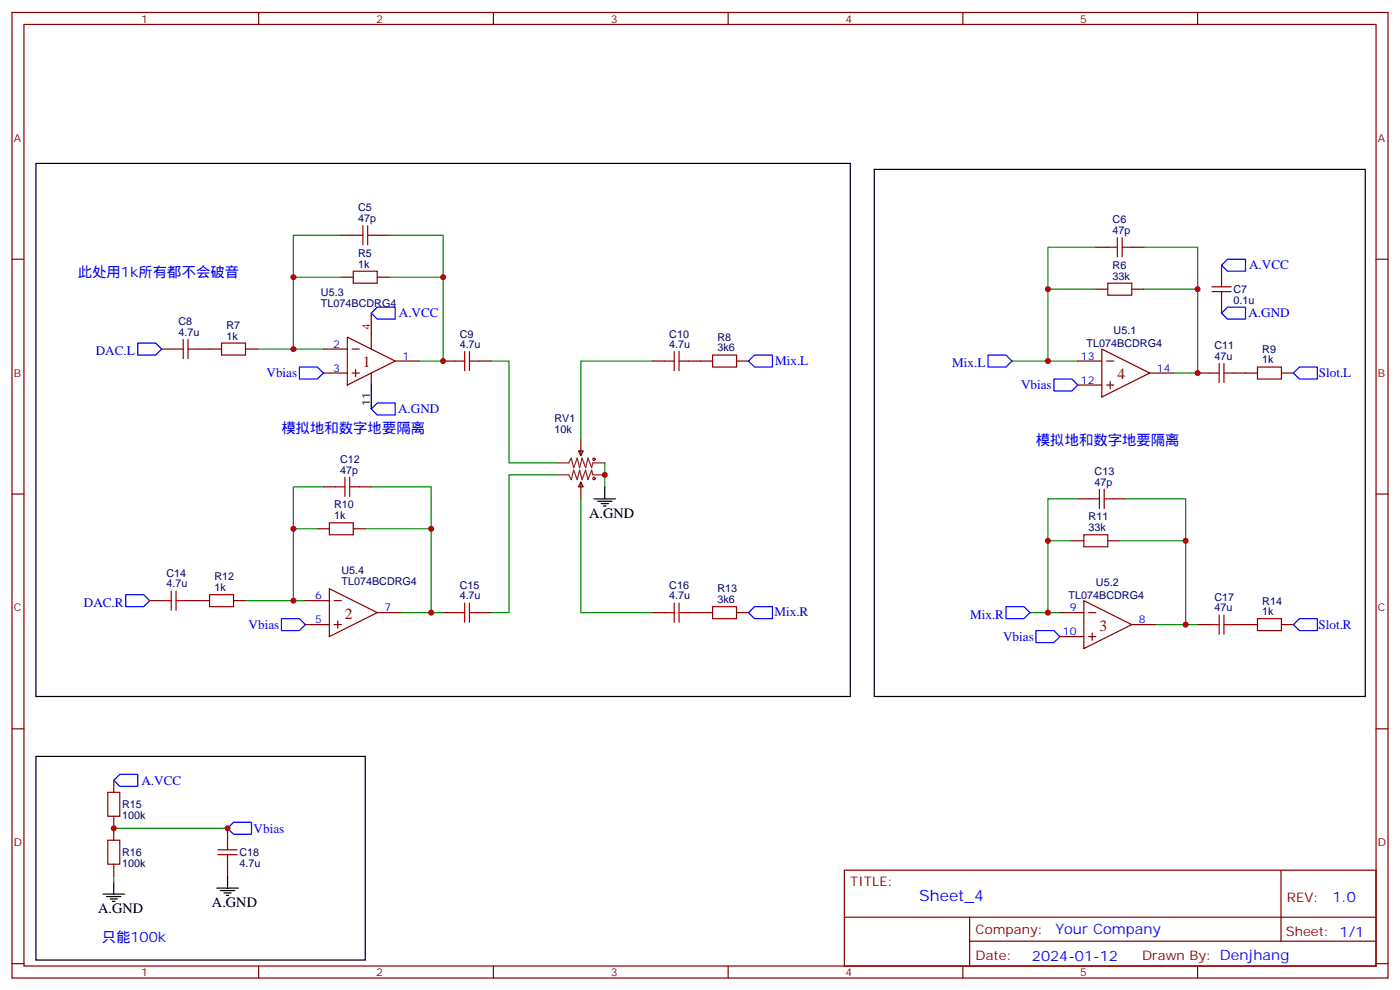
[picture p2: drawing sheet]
<svg xmlns="http://www.w3.org/2000/svg" width="412mm" height="292mm" viewBox="0 0 412 292" stroke-linecap="round" stroke-linejoin="round" font-family="sans-serif">
<g fill="none" stroke="#870000" stroke-width=".35">
<path d="M3.5 3.7h405.4v284.3h-405.4zM7.1 7.2h398.2v277.3h-398.2zM76.2 3.7v3.5M145.3 3.7v3.5M214.5 3.7v3.5M283.6 3.7v3.5M352.8 3.7v3.5M3.5 76.3h3.6M100.5 69.3h3.6M111.1 69.3h3.6M322.8 72.8h3.5M333.4 72.8h3.5"/>
<path d="M359.8 78.1v3.5M405.3 76.3h3.6M100.5 81.6h3.6M102.3 99.3l14.1 7-14.1 7.1zM109.4 99.3v3.5M111.1 81.6h3.6M322.8 85.2h3.5M333.4 85.2h3.5M359.8 88.7v3.5M47.6 102.8h3.6M58.2 102.8h7.1M72.3 102.8h3.5"/>
<path d="M95.2 109.9h7.1M95.2 102.8h7.1M103.7 109.9h2.1M103.7 102.8h2.1M104.8 108.8v2.1M109.4 109.9v3.5M116.4 106.3h7.1M130.5 106.3h3.6M141.1 106.3h3.5M192.3 106.3h3.5M202.8 106.3h7.1M217 106.3h3.5"/>
<path d="M317.5 106.3h7.1M317.5 113.4h7.1M324.6 102.8l14.1 7.1-14.1 7zM326 106.3h2.1M326 113.4h2.1M327 112.3v2.1M338.7 109.9h7M352.8 109.9h3.5M363.4 109.9h7M377.5 109.9h3.5M170.4 132.8h1.4l-.7 1.4zM171.1 129.3v4.9"/>
<path d="M3.5 145.5h3.6M93.5 155.7h3.5M95.2 143.4h3.6M104.1 155.7h3.5M105.8 143.4h3.6M171.1 142l.7 1.4h-1.4zM171.1 142v4.9M315.7 159.2h3.6M317.5 146.9h3.5M326.3 159.2h3.5M328.1 146.9h3.5M405.3 145.5h3.6"/>
<path d="M44.1 176.9h3.5M54.7 176.9h7M68.8 176.9h3.5M90 176.9h7M97 173.4l14.1 7-14.1 7.1zM98.4 176.9h2.1M319.3 176.9l14.1 7-14.1 7.1zM90 183.9h7M98.4 183.9h2.1M99.5 182.9v2.1M111.1 180.4h7.1M130.5 180.4h3.6"/>
<path d="M141.1 180.4h3.5M192.3 180.4h3.5M202.8 180.4h7.1M217 180.4h3.5M312.2 180.4h7.1M312.2 187.5h7.1M320.7 180.4h2.1M320.7 187.5h2.1M321.7 186.4v2.1M333.4 183.9h7M352.8 183.9h3.5M363.4 183.9h7"/>
<path d="M377.5 183.9h3.5M3.5 214.6h3.6M405.3 214.6h3.6M33.5 229.8v3.5M33.5 240.4v7M33.5 254.5v3.5M67 243.9v3.5M67 254.5v3.5M248.7 256.3h156.6v28.2h-156.6zM377.3 256.3v20.9M248.7 270.1h156.5M285.6 277.2h119.6"/>
<path d="M285.6 270.1v14.1M3.5 283.8h3.6M76.2 284.5v3.5M145.3 284.5v3.5M214.5 284.5v3.5M283.6 284.5v3.5M352.8 284.5v3.5M405.3 283.8h3.6"/>
</g>
<g fill="none" stroke="#a10000" stroke-width=".35">
<path d="M104.1 79.9h7v3.5h-7zM104.1 69.3h2.8M106.9 66.5v5.6M108.3 69.3h2.8M108.3 66.5v5.6M326.3 72.8h2.8M329.1 70v5.6M330.6 72.8h2.8M330.6 70v5.6M54 100v5.6M55.4 100v5.6M326.3 83.4h7.1v3.5h-7.1z"/>
<path d="M357 85.9h5.7M357 84.5h5.7M359.8 81.6v2.9M359.8 85.9v2.8M51.2 102.8h2.8M55.4 102.8h2.8M65.3 101h7v3.6h-7zM134.1 106.3h2.8M136.9 103.5v5.6M138.3 106.3h2.8M138.3 103.5v5.6M195.8 106.3h2.8"/>
<path d="M198.6 103.5v5.6M200 106.3h2.8M200 103.5v5.6M209.9 104.6h7.1v3.5h-7.1zM356.3 109.9h2.8M359.1 107v5.7M360.5 107v5.7M360.5 109.9h2.9M370.4 108.1h7.1v3.5h-7.1zM97 154h7.1v3.5h-7.1zM98.8 143.4h2.8M101.6 140.5v5.7"/>
<path d="M103 143.4h2.8M103 140.5v5.7M319.3 157.5h7v3.5h-7zM321 146.9h2.8M323.8 144.1v5.6M325.3 146.9h2.8M325.3 144.1v5.6M47.6 176.9h2.8M50.4 174.1v5.6M51.9 176.9h2.8M51.9 174.1v5.6M61.7 175.1h7.1v3.5h-7.1z"/>
<path d="M136.9 177.6v5.6M138.3 177.6v5.6M198.6 177.6v5.6M200 177.6v5.6M209.9 178.6h7.1v3.6h-7.1zM134.1 180.4h2.8M138.3 180.4h2.8M195.8 180.4h2.8M200 180.4h2.8M356.3 183.9h2.8M359.1 181.1v5.7M360.5 183.9h2.9"/>
<path d="M360.5 181.1v5.7M370.4 182.2h7.1v3.5h-7.1zM31.7 233.3h3.6v7.1h-3.6zM31.7 247.4h3.6v7.1h-3.6zM64.2 251.7h5.6M64.2 250.3h5.6M67 247.4v2.9M67 251.7v2.8"/>
<circle cx="175" cy="135.3" r=".35"/>
<circle cx="175" cy="140.9" r=".35"/>
</g>
<g fill="none" stroke="#008700" stroke-width=".35">
<path d="M100.5 69.3h-14.1v12.3M114.7 69.3h15.8v12.3M322.8 72.8h-14.1v12.4M336.9 72.8h15.9v12.4M100.5 81.6h-14.1v21.2M114.7 81.6h15.8v24.7h-7M322.8 85.2h-14.1v21.1M336.9 85.2h15.9v24.7h-7.1M75.8 102.8h19.4M144.6 106.3h5.3v30h14.1M192.3 106.3h-21.2v23M298.1 106.3h19.4"/>
<path d="M164 139.8h-14.1v40.6h-5.3M178.2 136.3v7.1M93.5 155.7h-7.1v21.2M95.2 143.4h-8.8v12.3M107.6 155.7h19.4v24.7h-8.8M109.4 143.4h17.6v12.3M171.1 146.9v33.5h21.2M315.7 159.2h-7v21.2M317.5 146.9h-8.8v12.3M329.8 159.2h19.4v24.7h-8.8M331.6 146.9h17.6v12.3M72.3 176.9h17.7"/>
<path d="M127 180.4h3.5M303.4 180.4h8.8M349.2 183.9h3.6M33.5 258v1.8M33.5 243.9h33.5"/>
</g>
<g fill="none" stroke="#00f" stroke-width=".35">
<path d="M361.6 76.3h5.3v3.6h-5.3l-1.8-1.8zM111.1 90.5h5.3v3.5h-5.3l-1.7-1.8zM359.8 92.2l1.8-1.7h5.3v3.5h-5.3zM40.6 101h5.3l1.7 1.8-1.7 1.8h-5.3zM88.2 108.1h5.3l1.7 1.8-1.7 1.7h-5.3zM220.5 106.3l1.7-1.7h5.3v3.5h-5.3zM291 104.6h5.3l1.8 1.7-1.8 1.8h-5.3zM310.4 111.6h5.3l1.8 1.8-1.8 1.7h-5.3zM382.8 108.1h5.3v3.5h-5.3l-1.8-1.7zM109.4 120.4l1.7-1.7h5.3v3.5h-5.3zM37 175.1h5.3l1.8 1.8-1.8 1.7h-5.3zM296.3 178.6h5.3l1.8 1.8-1.8 1.8h-5.3z"/>
<path d="M82.9 182.2h5.3l1.8 1.7-1.8 1.8h-5.3zM220.5 180.4l1.7-1.8h5.3v3.6h-5.3zM305.2 185.7h5.2l1.8 1.8-1.8 1.7h-5.2zM381 183.9l1.8-1.7h5.3v3.5h-5.3zM35.3 228h5.3v3.6h-5.3l-1.8-1.8zM68.8 242.1h5.3v3.6h-5.3l-1.8-1.8z"/>
</g>
<g fill="none" stroke="#000" stroke-width=".35">
<path d="M10.6 48.1h239.9v157h-239.9zM257.5 49.9h144.7v155.2h-144.7zM109.4 113.4v7M175 146.9h6.3M176 147.6h4.3M177.1 148.3h2.1M177.8 149h.7M178.2 143.4v3.5M10.6 222.7h97v60h-97zM33.5 259.8v3.5M67 258v3.5M30.3 263.3h6.4"/>
<path d="M31.4 264h4.2M32.5 264.7h2.1M33.2 265.4h.7M63.9 261.5h6.3M64.9 262.3h4.2M66 263h2.1M66.7 263.7h.7"/>
</g>
<path d="M164 136.3h3.6l.7-1.4 .7 2.8 1-2.8 .7 2.8 .7-2.8 1.1 2.8 .7-2.8 1.1 2.8 .3-1.4h3.6M164 139.8h3.6l.7 1.5 .7-2.9 1 2.9 .7-2.9 .7 2.9 1.1-2.9 .7 2.9 1.1-2.9 .3 1.4h3.6" fill="none" stroke="#8c2424" stroke-width=".35"/>
<path d="M109.4 92.2v7.1" fill="none" stroke="#f00" stroke-width=".35"/>
<g fill="#c00">
<circle cx="352.8" cy="109.9" r=".88"/>
<circle cx="349.3" cy="183.9" r=".88"/>
<circle cx="352.8" cy="85.2" r=".88"/>
<circle cx="349.3" cy="159.2" r=".88"/>
<circle cx="308.7" cy="106.3" r=".88"/>
<circle cx="308.7" cy="85.2" r=".88"/>
<circle cx="308.7" cy="180.4" r=".88"/>
<circle cx="308.7" cy="159.2" r=".88"/>
<circle cx="127" cy="155.7" r=".88"/>
<circle cx="86.4" cy="155.7" r=".88"/>
<circle cx="86.4" cy="176.9" r=".88"/>
<circle cx="130.5" cy="81.6" r=".88"/>
<circle cx="86.4" cy="81.6" r=".88"/>
<circle cx="86.4" cy="102.8" r=".88"/>
<circle cx="130.5" cy="106.3" r=".88"/>
<circle cx="127" cy="180.4" r=".88"/>
<circle cx="178.2" cy="139.8" r=".88"/>
<circle cx="33.5" cy="243.9" r=".88"/>
<circle cx="67" cy="243.9" r=".88"/>
</g>
<g font-size="4.6" fill="#800">
<text x="106.9" y="108.1">1</text>
<text x="329.1" y="111.6">4</text>
<text x="101.6" y="182.2">2</text>
<text x="323.8" y="185.7">3</text>
</g>
<text font-size="4.6" fill="#00f" x="270.8" y="265.3">Sheet_4</text>
<g font-size="4.2" fill="#00f">
<text x="22.9" y="81.6">此处用1k所有都不会破音</text>
<text x="82.9" y="127.5">模拟地和数字地要隔离</text>
<text x="305.2" y="131">模拟地和数字地要隔离</text>
<text x="392.5" y="265.5">1.0</text>
<text x="310.9" y="275.1">Your Company</text>
<text x="30" y="277.4">只能100k</text>
<text x="304" y="282.9">2024-01-12</text>
</g>
<g font-size="4.2">
<text x="173.6" y="152.5">A.GND</text>
<text x="28.9" y="269">A.GND</text>
<text x="62.4" y="267.2">A.GND</text>
</g>
<g font-size="3.9" fill="#00f">
<text x="368" y="79.4">A.VCC</text>
<text x="117.5" y="93.5">A.VCC</text>
<text x="367.7" y="93.5">A.GND</text>
<text x="28.2" y="104.6">DAC.L</text>
<text x="228.3" y="107.4">Mix.L</text>
<text x="78.5" y="111.1">Vbias</text>
<text x="280.5" y="108.1">Mix.L</text>
<text x="388.5" y="111.1">Slot.L</text>
<text x="300.8" y="114.6">Vbias</text>
<text x="117.3" y="121.7">A.GND</text>
<text x="24.7" y="178.6">DAC.R</text>
<text x="73.2" y="185.2">Vbias</text>
<text x="228.1" y="181.5">Mix.R</text>
<text x="285.8" y="182.2">Mix.R</text>
<text x="388.4" y="185.2">Slot.R</text>
<text x="295.5" y="188.7">Vbias</text>
<text x="41.6" y="231.1">A.VCC</text>
<text x="74.7" y="245.2">Vbias</text>
</g>
<g font-size="3.9" fill="#800">
<text x="250.5" y="260.8">TITLE:</text>
<text x="379.1" y="265.5">REV:</text>
<text x="287.4" y="275">Company:</text>
<text x="378.7" y="275.7">Sheet: 1/1</text>
<text x="287.4" y="282.7">Date:</text>
<text x="336.4" y="282.8">Drawn By: Denjhang</text>
</g>
<g font-size="3.2" fill="#800">
<text x="41.6" y="6.7">1</text>
<text x="110.8" y="6.7">2</text>
<text x="179.9" y="6.7">3</text>
<text x="249.1" y="6.7">4</text>
<text x="318.2" y="6.7">5</text>
<text x="4.1" y="41.8">A</text>
<text x="405.9" y="41.8">A</text>
<text x="4.1" y="110.9">B</text>
<text x="405.9" y="110.9">B</text>
<text x="4.1" y="180.1">C</text>
<text x="405.9" y="180.1">C</text>
<text x="4.1" y="249.2">D</text>
<text x="405.9" y="249.2">D</text>
<text x="41.6" y="287.5">1</text>
<text x="110.8" y="287.5">2</text>
<text x="179.9" y="287.5">3</text>
<text x="249.1" y="287.5">4</text>
<text x="318.2" y="287.5">5</text>
</g>
<g font-size="3.2" fill="#000080">
<text x="105.5" y="65.4">47p</text>
<text x="105.5" y="62.2">C5</text>
<text x="327.7" y="65.8">C6</text>
<text x="327.7" y="68.9">47p</text>
<text x="105.5" y="75.6">R5</text>
<text x="105.5" y="78.8">1k</text>
<text x="327.7" y="82.3">33k</text>
<text x="327.7" y="79.1">R6</text>
<text x="94.5" y="87.2">U5.3</text>
<text x="363.4" y="89.5">0.1u</text>
<text x="363.4" y="86.3">C7</text>
<text x="52.6" y="95.8">C8</text>
<text x="94.5" y="90.5">TL074BCDRG4</text>
<text x="52.6" y="98.9">4.7u</text>
<text x="66.7" y="100">1k</text>
<text x="66.7" y="96.8">R7</text>
<text x="135.4" y="99.4">C9</text>
<text x="197.1" y="99.4">C10</text>
<text x="211.3" y="100.3">R8</text>
<text x="328" y="98.4">U5.1</text>
<text x="135.4" y="102.4">4.7u</text>
<text x="197.1" y="102.4">4.7u</text>
<text x="211.3" y="103.5">3k6</text>
<text x="320.1" y="102.2">TL074BCDRG4</text>
<text x="357.7" y="106">47u</text>
<text x="357.7" y="102.8">C11</text>
<text x="371.8" y="107">1k</text>
<text x="371.8" y="104">R9</text>
<text x="163.3" y="124.4">RV1</text>
<text x="163.3" y="127.5">10k</text>
<text x="100.2" y="136.3">C12</text>
<text x="100.2" y="139.5">47p</text>
<text x="322.5" y="143">47p</text>
<text x="322.5" y="139.8">C13</text>
<text x="98.4" y="149.7">R10</text>
<text x="98.4" y="152.9">1k</text>
<text x="320.7" y="153.2">R11</text>
<text x="320.7" y="156.4">33k</text>
<text x="49" y="173">4.7u</text>
<text x="49" y="169.9">C14</text>
<text x="63.2" y="170.9">R12</text>
<text x="100.6" y="172.2">TL074BCDRG4</text>
<text x="100.6" y="169">U5.4</text>
<text x="135.4" y="173.5">C15</text>
<text x="197.1" y="173.5">C16</text>
<text x="322.8" y="172.5">U5.2</text>
<text x="63.2" y="174.1">1k</text>
<text x="135.4" y="176.5">4.7u</text>
<text x="197.1" y="176.5">4.7u</text>
<text x="211.3" y="177.6">3k6</text>
<text x="211.3" y="174.4">R13</text>
<text x="314.8" y="176.2">TL074BCDRG4</text>
<text x="357.7" y="176.9">C17</text>
<text x="371.8" y="178">R14</text>
<text x="357.7" y="180.1">47u</text>
<text x="371.8" y="181.1">1k</text>
<text x="36" y="238">R15</text>
<text x="36" y="241.2">100k</text>
<text x="36" y="255.3">100k</text>
<text x="36" y="252.1">R16</text>
<text x="70.6" y="255.3">4.7u</text>
<text x="70.6" y="252.1">C18</text>
</g>
<text font-size="3.2" fill="#f00" x="109" y="97.2" transform="rotate(-90 109 97.2)">4</text>
<g font-size="3.2" fill="#00f">
<text x="98.2" y="102.4">2</text>
<text x="118.5" y="106">1</text>
<text x="318.4" y="106">13</text>
<text x="98.2" y="109.5">3</text>
<text x="318.4" y="113">12</text>
<text x="340.8" y="109.5">14</text>
<text x="92.9" y="176.5">6</text>
<text x="92.9" y="183.6">5</text>
<text x="113.2" y="180.1">7</text>
<text x="315.1" y="180.1">9</text>
<text x="335.5" y="183.6">8</text>
<text x="313.1" y="187.1">10</text>
</g>
<text font-size="3.2" x="109" y="119.5" transform="rotate(-90 109 119.5)">11</text>
</svg>
